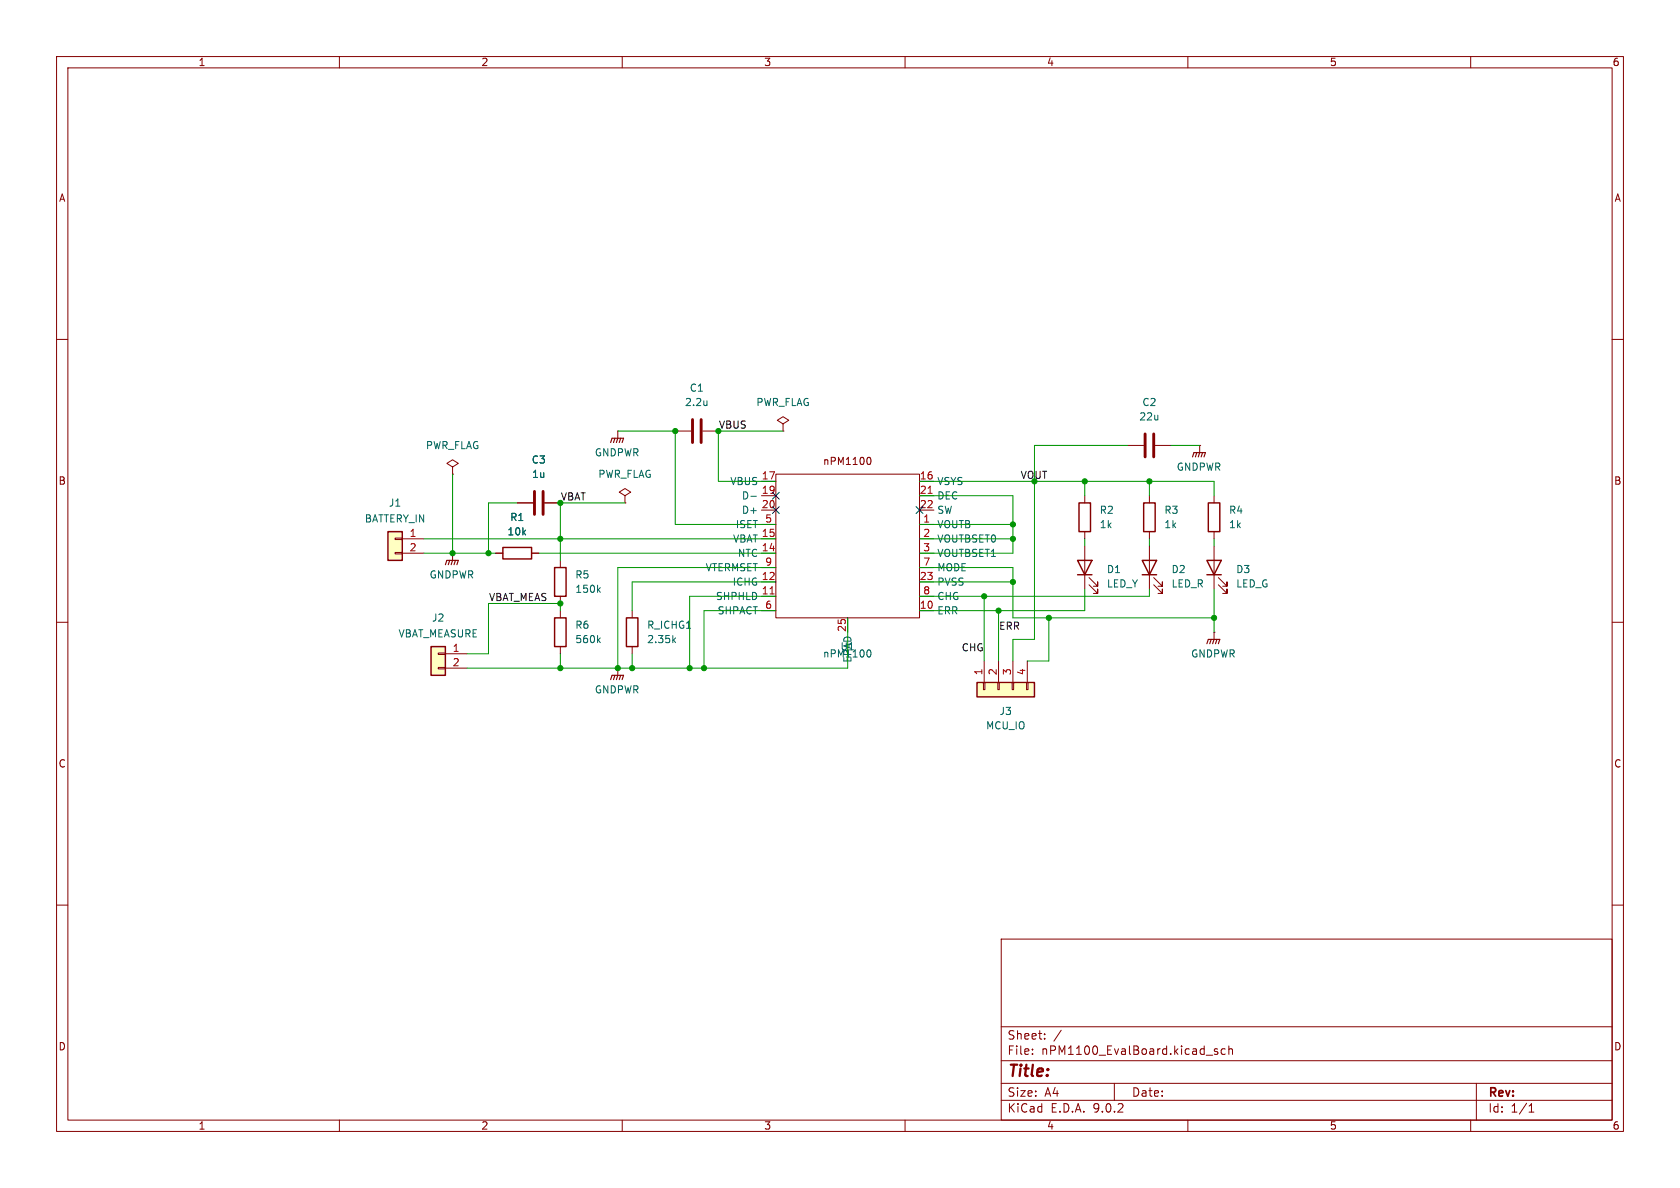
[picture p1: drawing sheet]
<svg xmlns="http://www.w3.org/2000/svg" width="297mm" height="210mm" viewBox="0 0 297 210" stroke-linecap="round" stroke-linejoin="round" font-family="sans-serif">
<g fill="none" stroke="#840000" stroke-width=".18">
<path d="M10 10h277v190h-277zM12 12h273v186h-273zM60 10v2M110 10v2M160 10v2M210 10v2M260 10v2M10 60h2M119.4 76.2h2.8M124.2 76.2h2.8M285 60h2M214.6 96.5v7.6"/>
<path d="M10 110h2M215.4 103.4l1.5 1.5v-.8v.8h-.7M215.4 102.1l1.5 1.5v-.7v.7h-.7M285 110h2M10 160h2M177 166h108v32h-108zM285 160h2M60 198v2M110 198v2M160 198v2M177 194.5h108M177 191.5h108"/>
<path d="M177 187.5h108M177 181.5h108M182.5 186.3v.1M182.5 185.5v.1M184.7 183.6v.1M184.7 182.8v.1M187.6 182.1l-1.3 2M197 191.5v3M210 198v2M213.2 186.5h1.2M215.2 185.5l-.3-.1-.2 .2v.2l.5 .2v.3h-.5M216.6 185.5l-.4-.1-.3 .3v.4l.1 .2h.6"/>
<path d="M217.2 185.5l.3-.1 .3 .1 .1 .9M217.2 184.9v1.5M260 198v2M261 191.5v6.5M270.3 196.6h.9M270.3 195.5l.4-.4v1.5"/>
</g>
<path d="M122.4 74.2v4M124 74.2v4" fill="none" stroke="#840000" stroke-width=".51"/>
<path d="M125 70.9v.8M125 71.6h-.1" fill="none" stroke="#006464" stroke-width=".18"/>
<path d="M213.4 99.1h2.5l-1.3 2.5zM213.4 101.6h2.5" fill="none" stroke="#840000" stroke-width=".25"/>
<path d="M76.2 114.3h2.5v5.1h-2.5z" fill="#ffffc2"/>
<path d="M76.2 114.3h2.5v5.1h-2.5z" fill="none" stroke="#840000" stroke-width=".25"/>
<path d="M138.4 74.9l1-.6-1-.6-1 .6 1 .6v1.3M138.4 76.2h.1M80 82.6l1-.7-1-.6-1 .6 1 .7v1.2M80 83.8h.1M77.5 115.4h1.2v.3h-1.2zM77.5 118h1.2v.2h-1.2zM78.7 115.6h3.8M78.7 118.1h3.8M214.6 111.8h.1M214.6 111.8v1.2" fill="none" stroke="#840000" stroke-width=".18"/>
<path d="M213.4 113.8l.2-.8h2l-.2 .8M214.1 113l-.2 .8M214.6 113l-.2 .8M215.1 113l-.2 .8" fill="none" stroke="#840000" stroke-width=".2"/>
<path d="M68.6 94h2.5v5.1h-2.5z" fill="#ffffc2"/>
<path d="M68.6 94h2.5v5.1h-2.5zM88.9 96.8h5.1v2h-5.1zM190.5 99.1h2.5l-1.2 2.5zM190.8 88.9h2v5.1h-2zM201.9 99.1h2.6l-1.3 2.5zM202.2 88.9h2v5.1h-2zM213.6 88.9h2v5.1h-2zM98 100.3h2.1v5.1h-2.1zM98 109.2h2.1v5.1h-2.1zM110.7 109.2h2.1v5.1h-2.1zM190.5 101.6h2.5M201.9 101.6h2.6" fill="none" stroke="#840000" stroke-width=".25"/>
<g fill="none" stroke="#840000" stroke-width=".18">
<path d="M109.2 76.2h.1M109.2 76.2v1.3M199.4 78.7h2.8M204.2 78.7h2.8M212.1 78.7h.1M212.1 78.7v1.3M69.8 95.1h1.3v.3h-1.3zM69.8 97.7h1.3v.2h-1.3zM71.1 95.3h3.8M71.1 97.8h3.8M80 97.8h.1M80 97.8v1.3"/>
<path d="M87.6 97.8h1.3M91.4 88.9h2.8M94 97.8h1.2M96.3 88.9h2.8M99.1 99.1v1.2M110.5 87.6l1-.6-1-.6-1 .6 1 .6v1.3M110.5 88.9h.1M134.6 95.3h2.6M134.6 97.8h2.6M134.6 85.1h2.6M134.6 87.6h2.6M134.6 90.2h2.6"/>
<path d="M134.6 92.7h2.6M137.2 83.8h25.4v25.4h-25.4zM153.4 80.9l.1-.1a.68 .68 0 0 1 .5 .7 .68 .68 0 0 1-.5 .6h-.1M162.6 95.3h2.5M162.6 97.8h2.5M162.6 85.1h2.5M162.6 87.6h2.5M162.6 90.2h2.5M162.6 92.7h2.5M191.8 87.6v1.3M191.8 94v1.3M191.8 96.5v7.6"/>
<path d="M203.2 87.6v1.3M203.2 94v1.3M203.2 96.5v7.6M214.6 87.6v1.3M214.6 94v1.3M99.1 105.4v1.3M99.1 108v1.2M99.1 114.3v1.3M109.2 118.1h.1M109.2 118.1v1.3M111.8 108v1.2M111.8 114.3v1.3"/>
<path d="M134.6 100.3h2.6M134.6 102.9h2.6M134.6 105.4h2.6M134.6 108h2.6M149.9 109.2v2.6M162.6 100.3h2.5M162.6 102.9h2.5M162.6 105.4h2.5M162.6 108h2.5M192.5 103.4l1.6 1.5v-.8v.8h-.8M192.5 102.1l1.6 1.5v-.7v.7h-.8M204 103.4l1.5 1.5v-.8v.8h-.8"/>
<path d="M204 102.1l1.5 1.5v-.7v.7h-.8"/>
</g>
<path d="M132.7 87.7h1M105.8 104.2l.3 .5M105.8 113.1l.3 .5M106.1 103.9l-.5 .5M106.1 112.8l-.5 .4M119.1 113.1l.3 .5M119.4 112.8l-.5 .4M153.4 114.9h.1a.68 .68 0 0 1 .5 .6 .68 .68 0 0 1-.5 .6h-.1" fill="none" stroke="#006464" stroke-width=".18"/>
<path d="M164.1 87.2h.7M136.1 105h.8" fill="none" stroke="#a90000" stroke-width=".18"/>
<path d="M202.4 76.7v4.1M204 76.7v4.1M94.5 86.9v4M96 86.9v4" fill="none" stroke="#840000" stroke-width=".51"/>
<g fill="none" stroke="#840000" stroke-width=".2">
<path d="M107.9 78.2l.3-.7h2l-.2 .7M108.7 77.5l-.2 .7M109.2 77.5l-.2 .7M109.7 77.5l-.2 .7M78.7 99.8l.3-.7h2l-.2 .7M79.5 99.1l-.3 .7M80 99.1l-.2 .7M80.5 99.1l-.2 .7M210.8 80.8l.3-.8h2l-.2 .8M211.6 80l-.3 .8M212.1 80l-.3 .8M212.6 80l-.3 .8"/>
<path d="M108.7 119.4l-.2 .7M109.2 119.4l-.2 .7M109.7 119.4l-.2 .7M107.9 120.1l.3-.7h2l-.2 .7"/>
</g>
<path d="M172.7 120.7h10.2v2.5h-10.2z" fill="#ffffc2"/>
<path d="M172.7 120.7h10.2v2.5h-10.2z" fill="none" stroke="#840000" stroke-width=".25"/>
<path d="M87.6 97.8h1.3M91.4 88.9h2.8M94 97.8h1.2M96.3 88.9h2.8M174 116.8v3.9M176.5 116.8v3.9M179.1 116.8v3.9M181.6 116.8v3.9M173.9 120.7h.2v1.2h-.2zM176.4 120.7h.3v1.2h-.3zM178.9 120.7h.3v1.2h-.3zM181.5 120.7h.2v1.2h-.2z" fill="none" stroke="#840000" stroke-width=".18"/>
<g fill="none" stroke="#009600" stroke-width=".18">
<path d="M109.2 76.2h10.2v16.5h17.8M138.4 76.2h-11.4v8.9h10.2M199.4 78.7h-16.5v34.3h-3.8v3.8M207 78.7h5.1M74.9 95.3h62.3M74.9 97.8h12.7M80 83.8v14M91.4 88.9h-5v8.9M95.2 97.8h42M110.5 88.9h-11.4v10.2M162.6 95.3h16.5M162.6 87.6h16.5v10.2h-16.5"/>
<path d="M162.6 85.1h52v2.5M162.6 92.7h16.5M191.8 85.1v2.5M191.8 95.3v1.2M203.2 85.1v2.5M203.2 95.3v1.2M214.6 95.3v1.2M99.1 108v-1.3h-12.7v8.9h-3.9M99.1 115.6v2.5M111.8 115.6v2.5M137.2 100.3h-28v17.8M137.2 102.9h-25.4v5.1"/>
<path d="M137.2 108h-12.7v10.1M137.2 105.4h-15.3v12.7M149.9 109.2v8.9h-67.4M162.6 100.3h16.5v8.9h35.5M162.6 102.9h16.5M174 105.4v11.4M176.5 108v8.8M185.4 109.2v7.6h-3.8M191.8 104.1v3.9h-29.2M203.2 104.1v1.3h-40.6M214.6 104.1v7.7"/>
</g>
<path d="M136.6 87l1.2 1.2M136.6 89.6l1.2 1.2M137.8 87l-1.2 1.2M137.8 89.6l-1.2 1.2M162 89.6l1.2 1.2M163.2 89.6l-1.2 1.2" fill="none" stroke="#000084" stroke-width=".18"/>
<g fill="#009600" stroke="#009600" stroke-width=".18">
<circle cx="99.1" cy="118.1" r=".46"/>
<circle cx="80" cy="97.8" r=".46"/>
<circle cx="99.1" cy="88.9" r=".46"/>
<circle cx="99.1" cy="95.3" r=".46"/>
<circle cx="86.4" cy="97.8" r=".46"/>
<circle cx="99.1" cy="106.7" r=".46"/>
<circle cx="119.4" cy="76.2" r=".46"/>
<circle cx="127" cy="76.2" r=".46"/>
<circle cx="109.2" cy="118.1" r=".46"/>
<circle cx="111.8" cy="118.1" r=".46"/>
<circle cx="121.9" cy="118.1" r=".46"/>
<circle cx="124.5" cy="118.1" r=".46"/>
<circle cx="214.6" cy="109.2" r=".46"/>
<circle cx="203.2" cy="85.1" r=".46"/>
<circle cx="182.9" cy="85.1" r=".46"/>
<circle cx="191.8" cy="85.1" r=".46"/>
<circle cx="185.4" cy="109.2" r=".46"/>
<circle cx="179.1" cy="102.9" r=".46"/>
<circle cx="174" cy="105.4" r=".46"/>
<circle cx="176.5" cy="108" r=".46"/>
<circle cx="179.1" cy="92.7" r=".46"/>
<circle cx="179.1" cy="95.3" r=".46"/>
</g>
<text font-size="2.8" fill="#840000" x="178" y="190.9">Title:</text>
<g font-size="2.1" fill="#840000">
<text x="178" y="184">Sheet:</text>
<text x="178" y="186.7">File:</text>
<text x="184.1" y="186.7">nPM1100_EvalBoard.kicad_sch</text>
<text x="178" y="196.9">KiCad</text>
<text x="178" y="194.1">Size:</text>
<text x="184.7" y="194.1">A4</text>
<text x="185.7" y="196.9">E.D.A.</text>
<text x="193.3" y="196.9">9.0.2</text>
<text x="200" y="194.1">Date:</text>
<text x="263" y="194.3">Rev:</text>
<text x="263" y="196.9">Id:</text>
<text x="267.1" y="196.9">1/1</text>
</g>
<g font-size="1.8" fill="#840000">
<text x="35" y="11.9">1</text>
<text x="85" y="11.9">2</text>
<text x="135" y="11.9">3</text>
<text x="185" y="11.9">4</text>
<text x="235" y="11.9">5</text>
<text x="285" y="11.9">6</text>
<text x="10.3" y="35.9">A</text>
<text x="285.3" y="35.9">A</text>
<text x="145.4" y="82.4">nPM1100</text>
<text x="10.3" y="85.9">B</text>
<text x="285.3" y="85.9">B</text>
<text x="10.3" y="135.9">C</text>
<text x="285.3" y="135.9">C</text>
<text x="10.3" y="185.9">D</text>
<text x="285.3" y="185.9">D</text>
<text x="35" y="199.9">1</text>
<text x="85" y="199.9">2</text>
<text x="135" y="199.9">3</text>
<text x="185" y="199.9">4</text>
<text x="235" y="199.9">5</text>
<text x="285" y="199.9">6</text>
</g>
<g font-size="1.8" fill="#006464">
<text x="121" y="72">2.2u</text>
<text x="121.8" y="69.4">C1</text>
<text x="133.6" y="72">PWR_FLAG</text>
<text x="201.9" y="72">C2</text>
<text x="201.3" y="74.5">22u</text>
<text x="75.2" y="79.6">PWR_FLAG</text>
<text x="93.9" y="82.1">C3</text>
<text x="105.1" y="80.9">GNDPWR</text>
<text x="207.9" y="83.4">GNDPWR</text>
<text x="68.7" y="89.8">J1</text>
<text x="94" y="84.7">1u</text>
<text x="105.7" y="84.7">PWR_FLAG</text>
<text x="129" y="86">VBUS</text>
<text x="131.1" y="88.5">D-</text>
<text x="165.6" y="86">VSYS</text>
<text x="165.6" y="88.5">DEC</text>
<text x="64.4" y="92.6">BATTERY_IN</text>
<text x="89.6" y="94.8">10k</text>
<text x="90.1" y="92.3">R1</text>
<text x="130" y="93.6">ISET</text>
<text x="131.1" y="91">D+</text>
<text x="165.6" y="91">SW</text>
<text x="165.6" y="93.6">VOUTB</text>
<text x="194.3" y="91">R2</text>
<text x="194.3" y="93.6">1k</text>
<text x="205.7" y="91">R3</text>
<text x="205.7" y="93.6">1k</text>
<text x="217.2" y="91">R4</text>
<text x="217.2" y="93.6">1k</text>
<text x="124.7" y="101.2">VTERMSET</text>
<text x="129.5" y="96.1">VBAT</text>
<text x="130.3" y="98.7">NTC</text>
<text x="165.6" y="96.1">VOUTBSET0</text>
<text x="165.6" y="98.7">VOUTBSET1</text>
<text x="165.6" y="101.2">MODE</text>
<text x="195.6" y="101.5">D1</text>
<text x="207" y="101.5">D2</text>
<text x="218.4" y="101.5">D3</text>
<text x="75.9" y="102.5">GNDPWR</text>
<text x="101.6" y="102.5">R5</text>
<text x="101.6" y="105">150k</text>
<text x="126.5" y="106.3">SHPHLD</text>
<text x="129.4" y="103.7">ICHG</text>
<text x="165.6" y="103.7">PVSS</text>
<text x="165.6" y="106.3">CHG</text>
<text x="195.6" y="104.1">LED_Y</text>
<text x="207" y="104.1">LED_R</text>
<text x="218.4" y="104.1">LED_G</text>
<text x="70.4" y="112.9">VBAT_MEASURE</text>
<text x="76.3" y="110.1">J2</text>
<text x="101.6" y="111.4">R6</text>
<text x="101.6" y="113.9">560k</text>
<text x="114.3" y="111.4">R_ICHG1</text>
<text x="114.3" y="113.9">2.35k</text>
<text x="126.8" y="108.8">SHPACT</text>
<text x="165.6" y="108.8">ERR</text>
<text x="145.4" y="116.4">nPM1100</text>
<text x="148.5" y="115.2">U1</text>
<text x="150.7" y="117.2" transform="rotate(-90 150.7 117.2)">EPAD</text>
<text x="210.5" y="116.4">GNDPWR</text>
<text x="105.1" y="122.8">GNDPWR</text>
<text x="174.2" y="129.1">MCU_IO</text>
<text x="176.6" y="126.6">J3</text>
</g>
<g font-size="1.8" fill="#0f0f0f">
<text x="127" y="75.9">VBUS</text>
<text x="99.1" y="88.6">VBAT</text>
<text x="180.3" y="84.7">VOUT</text>
<text x="86.4" y="106.3">VBAT_MEAS</text>
<text x="176.5" y="111.4">ERR</text>
<text x="169.9" y="115.2">CHG</text>
</g>
<g font-size="1.8" fill="#a90000">
<text x="134.6" y="84.8">17</text>
<text x="134.6" y="87.4">19</text>
<text x="134.6" y="89.9">20</text>
<text x="162.5" y="84.8">16</text>
<text x="162.5" y="87.4">21</text>
<text x="162.5" y="89.9">22</text>
<text x="72.3" y="95">1</text>
<text x="134.6" y="95">15</text>
<text x="135.2" y="92.5">5</text>
<text x="163.1" y="92.5">1</text>
<text x="163.1" y="95">2</text>
<text x="72.3" y="97.5">2</text>
<text x="134.6" y="97.5">14</text>
<text x="135.2" y="100.1">9</text>
<text x="163.1" y="97.5">3</text>
<text x="163.1" y="100.1">7</text>
<text x="134.6" y="102.6">12</text>
<text x="134.6" y="105.2">11</text>
<text x="135.2" y="107.7">6</text>
<text x="162.5" y="102.6">23</text>
<text x="162.5" y="107.7">10</text>
<text x="163.1" y="105.2">8</text>
<text x="149.6" y="111.8" transform="rotate(-90 149.6 111.8)">25</text>
<text x="79.9" y="115.3">1</text>
<text x="79.9" y="117.9">2</text>
<text x="173.7" y="119.5" transform="rotate(-90 173.7 119.5)">1</text>
<text x="176.3" y="119.5" transform="rotate(-90 176.3 119.5)">2</text>
<text x="178.8" y="119.5" transform="rotate(-90 178.8 119.5)">3</text>
<text x="181.4" y="119.5" transform="rotate(-90 181.4 119.5)">4</text>
</g>
</svg>
